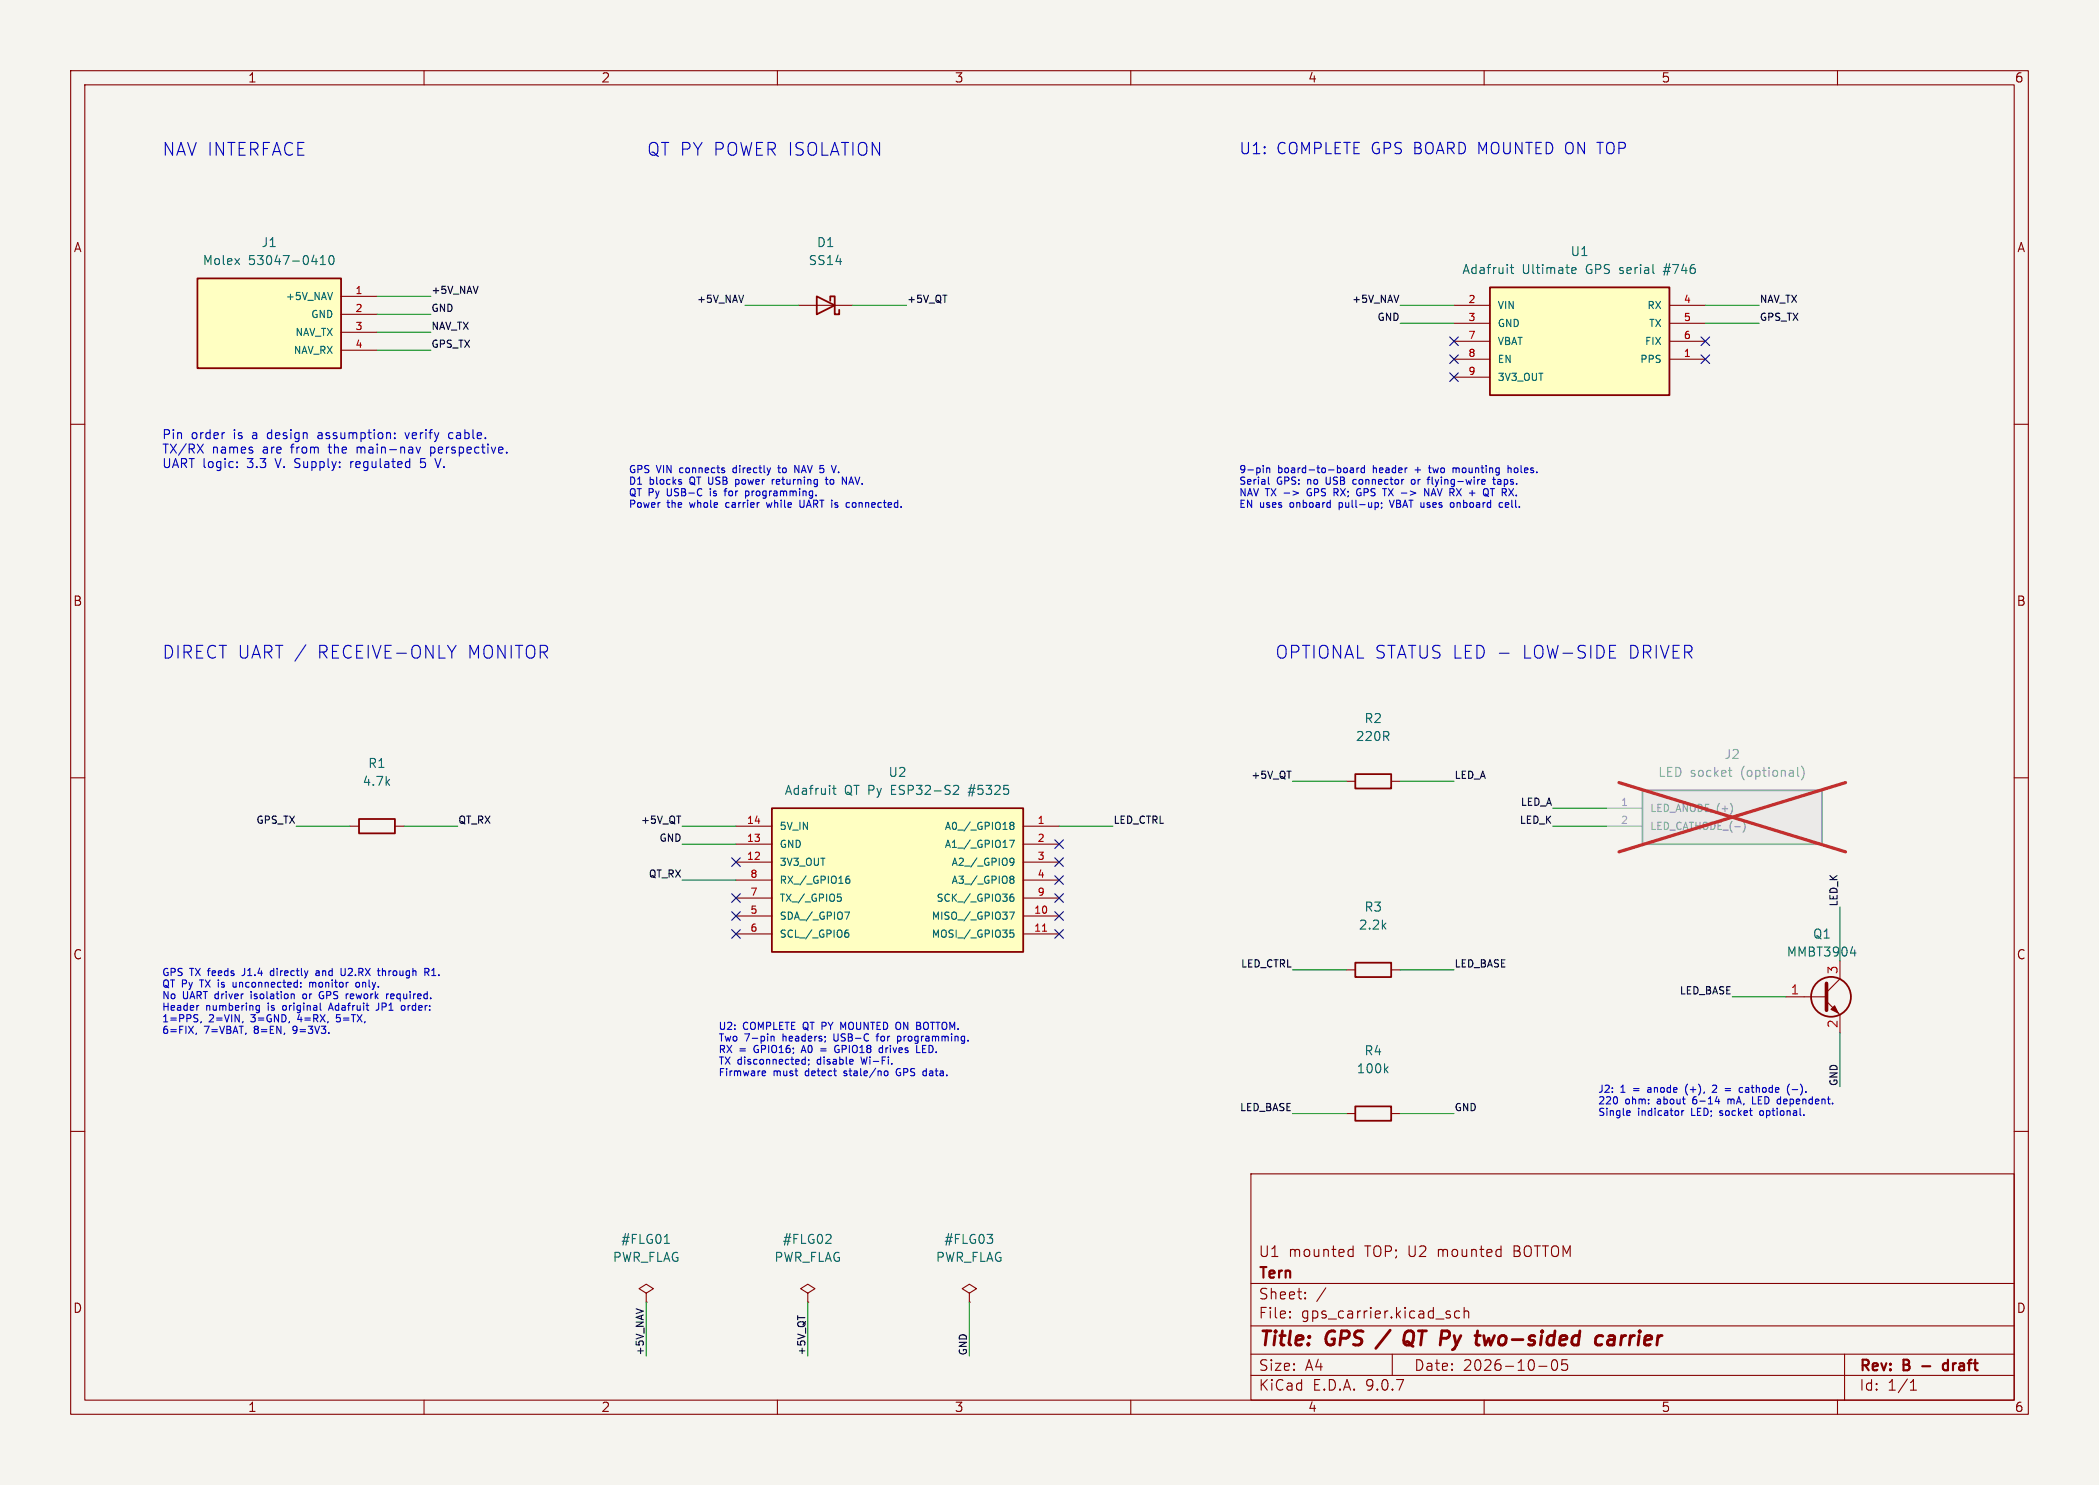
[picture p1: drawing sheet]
(kicad_sch (version 20250114) (generator "eeschema") (generator_version "9.0") (paper "A4")
(title_block (title "GPS / QT Py two-sided carrier") (date "2026-10-05") (rev "B - draft") (company "Tern") (comment 1 "U1 mounted TOP; U2 mounted BOTTOM"))
(lib_symbols (symbol "GPS_Carrier:GPS_Serial_746" (pin_names (offset 1.016)) (in_bom yes) (on_board yes)
(property "Reference" "U" (at 0 12.7 0) (effects (font (size 1.27 1.27))))
(property "Value" "GPS_Serial_746" (at 0 10.16 0) (effects (font (size 1.27 1.27))))
(property "Footprint" "" (at 0 0 0) (effects (font (size 1.27 1.27)) (hide yes)))
(property "Datasheet" "" (at 0 0 0) (effects (font (size 1.27 1.27)) (hide yes)))
(symbol "GPS_Serial_746_0_1" (rectangle (start -12.7 7.619999999999999) (end 12.7 -7.619999999999999) (stroke (width .254) (type default)) (fill (type background))))
(symbol "GPS_Serial_746_1_1"
(pin power_in line (at -17.78 5.08 0) (length 5.08) (name "VIN" (effects (font (size 1.016 1.016)))) (number "2" (effects (font (size 1.016 1.016)))))
(pin power_in line (at -17.78 2.54 0) (length 5.08) (name "GND" (effects (font (size 1.016 1.016)))) (number "3" (effects (font (size 1.016 1.016)))))
(pin power_in line (at -17.78 0.0 0) (length 5.08) (name "VBAT" (effects (font (size 1.016 1.016)))) (number "7" (effects (font (size 1.016 1.016)))))
(pin input line (at -17.78 -2.54 0) (length 5.08) (name "EN" (effects (font (size 1.016 1.016)))) (number "8" (effects (font (size 1.016 1.016)))))
(pin power_out line (at -17.78 -5.08 0) (length 5.08) (name "3V3_OUT" (effects (font (size 1.016 1.016)))) (number "9" (effects (font (size 1.016 1.016)))))
(pin input line (at 17.78 5.08 180) (length 5.08) (name "RX" (effects (font (size 1.016 1.016)))) (number "4" (effects (font (size 1.016 1.016)))))
(pin output line (at 17.78 2.54 180) (length 5.08) (name "TX" (effects (font (size 1.016 1.016)))) (number "5" (effects (font (size 1.016 1.016)))))
(pin output line (at 17.78 0.0 180) (length 5.08) (name "FIX" (effects (font (size 1.016 1.016)))) (number "6" (effects (font (size 1.016 1.016)))))
(pin output line (at 17.78 -2.54 180) (length 5.08) (name "PPS" (effects (font (size 1.016 1.016)))) (number "1" (effects (font (size 1.016 1.016)))))))
(symbol "GPS_Carrier:QT_Py_ESP32_S2" (pin_names (offset 1.016)) (in_bom yes) (on_board yes)
(property "Reference" "U" (at 0 15.24 0) (effects (font (size 1.27 1.27))))
(property "Value" "QT_Py_ESP32_S2" (at 0 12.7 0) (effects (font (size 1.27 1.27))))
(property "Footprint" "" (at 0 0 0) (effects (font (size 1.27 1.27)) (hide yes)))
(property "Datasheet" "" (at 0 0 0) (effects (font (size 1.27 1.27)) (hide yes)))
(symbol "QT_Py_ESP32_S2_0_1" (rectangle (start -17.78 10.16) (end 17.78 -10.16) (stroke (width .254) (type default)) (fill (type background))))
(symbol "QT_Py_ESP32_S2_1_1"
(pin power_in line (at -22.86 7.62 0) (length 5.08) (name "5V_IN" (effects (font (size 1.016 1.016)))) (number "14" (effects (font (size 1.016 1.016)))))
(pin power_in line (at -22.86 5.08 0) (length 5.08) (name "GND" (effects (font (size 1.016 1.016)))) (number "13" (effects (font (size 1.016 1.016)))))
(pin power_out line (at -22.86 2.54 0) (length 5.08) (name "3V3_OUT" (effects (font (size 1.016 1.016)))) (number "12" (effects (font (size 1.016 1.016)))))
(pin input line (at -22.86 0.0 0) (length 5.08) (name "RX / GPIO16" (effects (font (size 1.016 1.016)))) (number "8" (effects (font (size 1.016 1.016)))))
(pin output line (at -22.86 -2.54 0) (length 5.08) (name "TX / GPIO5" (effects (font (size 1.016 1.016)))) (number "7" (effects (font (size 1.016 1.016)))))
(pin bidirectional line (at -22.86 -5.079999999999999 0) (length 5.08) (name "SDA / GPIO7" (effects (font (size 1.016 1.016)))) (number "5" (effects (font (size 1.016 1.016)))))
(pin bidirectional line (at -22.86 -7.62 0) (length 5.08) (name "SCL / GPIO6" (effects (font (size 1.016 1.016)))) (number "6" (effects (font (size 1.016 1.016)))))
(pin bidirectional line (at 22.86 7.62 180) (length 5.08) (name "A0 / GPIO18" (effects (font (size 1.016 1.016)))) (number "1" (effects (font (size 1.016 1.016)))))
(pin bidirectional line (at 22.86 5.08 180) (length 5.08) (name "A1 / GPIO17" (effects (font (size 1.016 1.016)))) (number "2" (effects (font (size 1.016 1.016)))))
(pin bidirectional line (at 22.86 2.54 180) (length 5.08) (name "A2 / GPIO9" (effects (font (size 1.016 1.016)))) (number "3" (effects (font (size 1.016 1.016)))))
(pin bidirectional line (at 22.86 0.0 180) (length 5.08) (name "A3 / GPIO8" (effects (font (size 1.016 1.016)))) (number "4" (effects (font (size 1.016 1.016)))))
(pin bidirectional line (at 22.86 -2.54 180) (length 5.08) (name "SCK / GPIO36" (effects (font (size 1.016 1.016)))) (number "9" (effects (font (size 1.016 1.016)))))
(pin bidirectional line (at 22.86 -5.079999999999999 180) (length 5.08) (name "MISO / GPIO37" (effects (font (size 1.016 1.016)))) (number "10" (effects (font (size 1.016 1.016)))))
(pin bidirectional line (at 22.86 -7.62 180) (length 5.08) (name "MOSI / GPIO35" (effects (font (size 1.016 1.016)))) (number "11" (effects (font (size 1.016 1.016)))))))
(symbol "GPS_Carrier:NAV_PicoBlade_4" (pin_names (offset 1.016)) (in_bom yes) (on_board yes)
(property "Reference" "J" (at 0 11.43 0) (effects (font (size 1.27 1.27))))
(property "Value" "NAV_PicoBlade_4" (at 0 8.89 0) (effects (font (size 1.27 1.27))))
(property "Footprint" "" (at 0 0 0) (effects (font (size 1.27 1.27)) (hide yes)))
(property "Datasheet" "" (at 0 0 0) (effects (font (size 1.27 1.27)) (hide yes)))
(symbol "NAV_PicoBlade_4_0_1" (rectangle (start -10.16 6.35) (end 10.16 -6.35) (stroke (width .254) (type default)) (fill (type background))))
(symbol "NAV_PicoBlade_4_1_1"
(pin passive line (at 15.24 3.81 180) (length 5.08) (name "+5V_NAV" (effects (font (size 1.016 1.016)))) (number "1" (effects (font (size 1.016 1.016)))))
(pin passive line (at 15.24 1.27 180) (length 5.08) (name "GND" (effects (font (size 1.016 1.016)))) (number "2" (effects (font (size 1.016 1.016)))))
(pin passive line (at 15.24 -1.27 180) (length 5.08) (name "NAV_TX" (effects (font (size 1.016 1.016)))) (number "3" (effects (font (size 1.016 1.016)))))
(pin passive line (at 15.24 -3.81 180) (length 5.08) (name "NAV_RX" (effects (font (size 1.016 1.016)))) (number "4" (effects (font (size 1.016 1.016)))))))
(symbol "GPS_Carrier:LED_SOCKET" (pin_names (offset 1.016)) (in_bom yes) (on_board yes)
(property "Reference" "J" (at 0 8.89 0) (effects (font (size 1.27 1.27))))
(property "Value" "LED_SOCKET" (at 0 6.35 0) (effects (font (size 1.27 1.27))))
(property "Footprint" "" (at 0 0 0) (effects (font (size 1.27 1.27)) (hide yes)))
(property "Datasheet" "" (at 0 0 0) (effects (font (size 1.27 1.27)) (hide yes)))
(symbol "LED_SOCKET_0_1" (rectangle (start -12.7 3.81) (end 12.7 -3.81) (stroke (width .254) (type default)) (fill (type background))))
(symbol "LED_SOCKET_1_1"
(pin passive line (at -17.78 1.27 0) (length 5.08) (name "LED_ANODE (+)" (effects (font (size 1.016 1.016)))) (number "1" (effects (font (size 1.016 1.016)))))
(pin passive line (at -17.78 -1.27 0) (length 5.08) (name "LED_CATHODE (-)" (effects (font (size 1.016 1.016)))) (number "2" (effects (font (size 1.016 1.016)))))))
(symbol "GPS_Carrier:R"
  (pin_numbers (hide yes))
  (pin_names
   (offset 0))
  (exclude_from_sim no)
  (in_bom yes)
  (on_board yes)
  (property "Reference" "R" (at 2.032 0 90) (effects (font (size 1.27 1.27))))
  (property "Value" "R" (at 0 0 90) (effects (font (size 1.27 1.27))))
  (property "Footprint" "" (at -1.778 0 90) (effects (font (size 1.27 1.27)) (hide yes)))
  (property "Datasheet" "~" (at 0 0 0) (effects (font (size 1.27 1.27)) (hide yes)))
  (property "Description" "Resistor" (at 0 0 0) (effects (font (size 1.27 1.27)) (hide yes)))
  (symbol "R_0_1"
   (rectangle (start -1.016 -2.54) (end 1.016 2.54) (stroke (width 0.254) (type default)) (fill (type none))))
  (symbol "R_1_1"
   (pin passive line (at 0 3.81 270) (length 1.27) (name "~" (effects (font (size 1.27 1.27)))) (number "1" (effects (font (size 1.27 1.27)))))
   (pin passive line (at 0 -3.81 90) (length 1.27) (name "~" (effects (font (size 1.27 1.27)))) (number "2" (effects (font (size 1.27 1.27))))))
  (embedded_fonts no))
(symbol "GPS_Carrier:D_Schottky"
  (pin_numbers (hide yes))
  (pin_names
   (offset 1.016) (hide yes))
  (exclude_from_sim no)
  (in_bom yes)
  (on_board yes)
  (property "Reference" "D" (at 0 2.54 0) (effects (font (size 1.27 1.27))))
  (property "Value" "D_Schottky" (at 0 -2.54 0) (effects (font (size 1.27 1.27))))
  (property "Footprint" "" (at 0 0 0) (effects (font (size 1.27 1.27)) (hide yes)))
  (property "Datasheet" "~" (at 0 0 0) (effects (font (size 1.27 1.27)) (hide yes)))
  (property "Description" "Schottky diode" (at 0 0 0) (effects (font (size 1.27 1.27)) (hide yes)))
  (symbol "D_Schottky_0_1"
   (polyline (pts (xy -1.905 0.635) (xy -1.905 1.27) (xy -1.27 1.27) (xy -1.27 -1.27) (xy -0.635 -1.27) (xy -0.635 -0.635)) (stroke (width 0.254) (type default)) (fill (type none)))
   (polyline (pts (xy 1.27 1.27) (xy 1.27 -1.27) (xy -1.27 0) (xy 1.27 1.27)) (stroke (width 0.254) (type default)) (fill (type none)))
   (polyline (pts (xy 1.27 0) (xy -1.27 0)) (stroke (width 0) (type default)) (fill (type none))))
  (symbol "D_Schottky_1_1"
   (pin passive line (at -3.81 0 0) (length 2.54) (name "K" (effects (font (size 1.27 1.27)))) (number "1" (effects (font (size 1.27 1.27)))))
   (pin passive line (at 3.81 0 180) (length 2.54) (name "A" (effects (font (size 1.27 1.27)))) (number "2" (effects (font (size 1.27 1.27))))))
  (embedded_fonts no))
(symbol "GPS_Carrier:MMBT3904"
  (pin_names
   (offset 0) (hide yes))
  (exclude_from_sim no)
  (in_bom yes)
  (on_board yes)
  (property "Reference" "Q" (at 5.08 1.27 0) (effects (font (size 1.27 1.27)) (justify left)))
  (property "Value" "MMBT3904" (at 5.08 -1.27 0) (effects (font (size 1.27 1.27)) (justify left)))
  (property "Footprint" "" (at 5.08 2.54 0) (effects (font (size 1.27 1.27)) (hide yes)))
  (property "Datasheet" "~" (at 0 0 0) (effects (font (size 1.27 1.27)) (hide yes)))
  (property "Description" "NPN transistor, base/emitter/collector" (at 0 0 0) (effects (font (size 1.27 1.27)) (hide yes)))
  (property "Sim.Device" "NPN" (at 0 0 0) (effects (font (size 1.27 1.27)) (hide yes)))
  (property "Sim.Pins" "1=B 2=E 3=C" (at 0 0 0) (effects (font (size 1.27 1.27)) (hide yes)))
  (symbol "MMBT3904_0_1"
   (polyline (pts (xy -2.54 0) (xy 0.635 0)) (stroke (width 0) (type default)) (fill (type none)))
   (polyline (pts (xy 0.635 1.905) (xy 0.635 -1.905)) (stroke (width 0.508) (type default)) (fill (type none)))
   (circle (center 1.27 0) (radius 2.8194) (stroke (width 0.254) (type default)) (fill (type none))))
  (symbol "MMBT3904_1_1"
   (polyline (pts (xy 0.635 0.635) (xy 2.54 2.54)) (stroke (width 0) (type default)) (fill (type none)))
   (polyline (pts (xy 0.635 -0.635) (xy 2.54 -2.54)) (stroke (width 0) (type default)) (fill (type none)))
   (polyline (pts (xy 1.27 -1.778) (xy 1.778 -1.27) (xy 2.286 -2.286) (xy 1.27 -1.778)) (stroke (width 0) (type default)) (fill (type outline)))
   (pin input line (at -5.08 0 0) (length 2.54) (name "B" (effects (font (size 1.27 1.27)))) (number "1" (effects (font (size 1.27 1.27)))))
   (pin passive line (at 2.54 5.08 270) (length 2.54) (name "C" (effects (font (size 1.27 1.27)))) (number "3" (effects (font (size 1.27 1.27)))))
   (pin passive line (at 2.54 -5.08 90) (length 2.54) (name "E" (effects (font (size 1.27 1.27)))) (number "2" (effects (font (size 1.27 1.27))))))
  (embedded_fonts no))
(symbol "GPS_Carrier:PWR_FLAG"
  (power)
  (pin_numbers (hide yes))
  (pin_names
   (offset 0) (hide yes))
  (exclude_from_sim no)
  (in_bom yes)
  (on_board yes)
  (property "Reference" "#FLG" (at 0 1.905 0) (effects (font (size 1.27 1.27)) (hide yes)))
  (property "Value" "PWR_FLAG" (at 0 3.81 0) (effects (font (size 1.27 1.27))))
  (property "Footprint" "" (at 0 0 0) (effects (font (size 1.27 1.27)) (hide yes)))
  (property "Datasheet" "~" (at 0 0 0) (effects (font (size 1.27 1.27)) (hide yes)))
  (property "Description" "Special symbol for telling ERC where power comes from" (at 0 0 0) (effects (font (size 1.27 1.27)) (hide yes)))
  (symbol "PWR_FLAG_0_0"
   (pin power_out line (at 0 0 90) (length 0) (name "~" (effects (font (size 1.27 1.27)))) (number "1" (effects (font (size 1.27 1.27))))))
  (symbol "PWR_FLAG_0_1"
   (polyline (pts (xy 0 0) (xy 0 1.27) (xy -1.016 1.905) (xy 0 2.54) (xy 1.016 1.905) (xy 0 1.27)) (stroke (width 0) (type default)) (fill (type none))))
  (embedded_fonts no)))
(text "NAV INTERFACE" (at 22.86 20.32 0) (effects (font (size 1.8 1.8)) (justify left top)))
(symbol (lib_id "GPS_Carrier:NAV_PicoBlade_4") (at 38.1 45.72 0) (unit 1) (in_bom yes) (on_board yes) (dnp no) (property "Reference" "J1" (at 38.1 34.29 0) (effects (font (size 1.27 1.27))))
(property "Value" "Molex 53047-0410" (at 38.1 36.83 0) (effects (font (size 1.27 1.27))))
(property "Footprint" "GPS_Carrier:Molex_PicoBlade_53047-0410_1x04_P1.25mm_Vertical" (at 38.1 45.72 0) (effects (font (size 1.27 1.27)) (hide yes)))
(property "Datasheet" "" (at 38.1 45.72 0) (effects (font (size 1.27 1.27)) (hide yes)))(pin "1") (pin "2") (pin "3") (pin "4"))
(wire (pts (xy 53.34 41.91) (xy 60.96 41.91)) (stroke (width 0) (type default)))
(label "+5V_NAV" (at 60.96 41.91 0) (effects (font (size 1.016 1.016)) (justify left bottom)))
(wire (pts (xy 53.34 44.45) (xy 60.96 44.45)) (stroke (width 0) (type default)))
(label "GND" (at 60.96 44.45 0) (effects (font (size 1.016 1.016)) (justify left bottom)))
(wire (pts (xy 53.34 46.99) (xy 60.96 46.99)) (stroke (width 0) (type default)))
(label "NAV_TX" (at 60.96 46.99 0) (effects (font (size 1.016 1.016)) (justify left bottom)))
(wire (pts (xy 53.34 49.53) (xy 60.96 49.53)) (stroke (width 0) (type default)))
(label "GPS_TX" (at 60.96 49.53 0) (effects (font (size 1.016 1.016)) (justify left bottom)))
(text "Pin order is a design assumption: verify cable.\nTX/RX names are from the main-nav perspective.\nUART logic: 3.3 V. Supply: regulated 5 V." (at 22.86 60.96 0) (effects (font (size 1.27 1.27)) (justify left top)))
(text "QT PY POWER ISOLATION" (at 91.44 20.32 0) (effects (font (size 1.8 1.8)) (justify left top)))
(symbol (lib_id "GPS_Carrier:D_Schottky") (at 116.84 43.18 180) (unit 1) (in_bom yes) (on_board yes) (dnp no) (property "Reference" "D1" (at 116.84 34.29 0) (effects (font (size 1.27 1.27))))
(property "Value" "SS14" (at 116.84 36.83 0) (effects (font (size 1.27 1.27))))
(property "Footprint" "GPS_Carrier:D_SOD-123" (at 116.84 43.18 0) (effects (font (size 1.27 1.27)) (hide yes)))
(property "Datasheet" "" (at 116.84 43.18 0) (effects (font (size 1.27 1.27)) (hide yes)))(pin "1") (pin "2"))
(wire (pts (xy 120.65 43.18) (xy 128.27 43.18)) (stroke (width 0) (type default)))
(label "+5V_QT" (at 128.27 43.18 0) (effects (font (size 1.016 1.016)) (justify left bottom)))
(wire (pts (xy 113.03 43.18) (xy 105.41 43.18)) (stroke (width 0) (type default)))
(label "+5V_NAV" (at 105.41 43.18 0) (effects (font (size 1.016 1.016)) (justify right bottom)))
(text "GPS VIN connects directly to NAV 5 V.\nD1 blocks QT USB power returning to NAV.\nQT Py USB-C is for programming.\nPower the whole carrier while UART is connected." (at 88.9 66.04 0) (effects (font (size 1.016 1.016)) (justify left top)))
(text "U1: COMPLETE GPS BOARD MOUNTED ON TOP" (at 175.26 20.32 0) (effects (font (size 1.6 1.6)) (justify left top)))
(symbol (lib_id "GPS_Carrier:GPS_Serial_746") (at 223.52 48.26 0) (unit 1) (in_bom yes) (on_board yes) (dnp no) (property "Reference" "U1" (at 223.52 35.56 0) (effects (font (size 1.27 1.27))))
(property "Value" "Adafruit Ultimate GPS serial #746" (at 223.52 38.1 0) (effects (font (size 1.27 1.27))))
(property "Footprint" "GPS_Carrier:Adafruit_Ultimate_GPS_Serial_746_THT_Raised" (at 223.52 48.26 0) (effects (font (size 1.27 1.27)) (hide yes)))
(property "Datasheet" "" (at 223.52 48.26 0) (effects (font (size 1.27 1.27)) (hide yes)))(pin "2") (pin "3") (pin "7") (pin "8") (pin "9") (pin "4") (pin "5") (pin "6") (pin "1"))
(wire (pts (xy 205.74 43.18) (xy 198.12 43.18)) (stroke (width 0) (type default)))
(label "+5V_NAV" (at 198.12 43.18 0) (effects (font (size 1.016 1.016)) (justify right bottom)))
(wire (pts (xy 205.74 45.72) (xy 198.12 45.72)) (stroke (width 0) (type default)))
(label "GND" (at 198.12 45.72 0) (effects (font (size 1.016 1.016)) (justify right bottom)))
(no_connect (at 205.74 48.26))
(no_connect (at 205.74 50.8))
(no_connect (at 205.74 53.34))
(wire (pts (xy 241.3 43.18) (xy 248.92 43.18)) (stroke (width 0) (type default)))
(label "NAV_TX" (at 248.92 43.18 0) (effects (font (size 1.016 1.016)) (justify left bottom)))
(wire (pts (xy 241.3 45.72) (xy 248.92 45.72)) (stroke (width 0) (type default)))
(label "GPS_TX" (at 248.92 45.72 0) (effects (font (size 1.016 1.016)) (justify left bottom)))
(no_connect (at 241.3 48.26))
(no_connect (at 241.3 50.8))
(text "9-pin board-to-board header + two mounting holes.\nSerial GPS: no USB connector or flying-wire taps.\nNAV TX -> GPS RX; GPS TX -> NAV RX + QT RX.\nEN uses onboard pull-up; VBAT uses onboard cell." (at 175.26 66.04 0) (effects (font (size 1.016 1.016)) (justify left top)))
(text "DIRECT UART / RECEIVE-ONLY MONITOR" (at 22.86 91.44 0) (effects (font (size 1.8 1.8)) (justify left top)))
(symbol (lib_id "GPS_Carrier:R") (at 53.34 116.84 90) (unit 1) (in_bom yes) (on_board yes) (dnp no) (property "Reference" "R1" (at 53.34 107.95 90) (effects (font (size 1.27 1.27))))
(property "Value" "4.7k" (at 53.34 110.49 90) (effects (font (size 1.27 1.27))))
(property "Footprint" "GPS_Carrier:R_0603_1608Metric" (at 53.34 116.84 0) (effects (font (size 1.27 1.27)) (hide yes)))
(property "Datasheet" "" (at 53.34 116.84 0) (effects (font (size 1.27 1.27)) (hide yes)))(pin "1") (pin "2"))
(wire (pts (xy 49.53 116.84) (xy 41.91 116.84)) (stroke (width 0) (type default)))
(label "GPS_TX" (at 41.91 116.84 0) (effects (font (size 1.016 1.016)) (justify right bottom)))
(wire (pts (xy 57.15 116.84) (xy 64.77 116.84)) (stroke (width 0) (type default)))
(label "QT_RX" (at 64.77 116.84 0) (effects (font (size 1.016 1.016)) (justify left bottom)))
(text "GPS TX feeds J1.4 directly and U2.RX through R1.\nQT Py TX is unconnected: monitor only.\nNo UART driver isolation or GPS rework required.\nHeader numbering is original Adafruit JP1 order:\n1=PPS, 2=VIN, 3=GND, 4=RX, 5=TX,\n6=FIX, 7=VBAT, 8=EN, 9=3V3." (at 22.86 137.16 0) (effects (font (size 1.016 1.016)) (justify left top)))
(symbol (lib_id "GPS_Carrier:QT_Py_ESP32_S2") (at 127 124.46 0) (unit 1) (in_bom yes) (on_board yes) (dnp no) (property "Reference" "U2" (at 127 109.22 0) (effects (font (size 1.27 1.27))))
(property "Value" "Adafruit QT Py ESP32-S2 #5325" (at 127 111.75999999999999 0) (effects (font (size 1.27 1.27))))
(property "Footprint" "GPS_Carrier:Adafruit_QT_Py_ESP32_S2_THT" (at 127 124.46 0) (effects (font (size 1.27 1.27)) (hide yes)))
(property "Datasheet" "" (at 127 124.46 0) (effects (font (size 1.27 1.27)) (hide yes)))(pin "14") (pin "13") (pin "12") (pin "8") (pin "7") (pin "5") (pin "6") (pin "1") (pin "2") (pin "3") (pin "4") (pin "9") (pin "10") (pin "11"))
(wire (pts (xy 104.14 116.84) (xy 96.52 116.84)) (stroke (width 0) (type default)))
(label "+5V_QT" (at 96.52 116.84 0) (effects (font (size 1.016 1.016)) (justify right bottom)))
(wire (pts (xy 104.14 119.38) (xy 96.52 119.38)) (stroke (width 0) (type default)))
(label "GND" (at 96.52 119.38 0) (effects (font (size 1.016 1.016)) (justify right bottom)))
(no_connect (at 104.14 121.92))
(wire (pts (xy 104.14 124.46) (xy 96.52 124.46)) (stroke (width 0) (type default)))
(label "QT_RX" (at 96.52 124.46 0) (effects (font (size 1.016 1.016)) (justify right bottom)))
(no_connect (at 104.14 127.0))
(no_connect (at 104.14 129.54))
(no_connect (at 104.14 132.08))
(wire (pts (xy 149.86 116.84) (xy 157.48 116.84)) (stroke (width 0) (type default)))
(label "LED_CTRL" (at 157.48 116.84 0) (effects (font (size 1.016 1.016)) (justify left bottom)))
(no_connect (at 149.86 119.38))
(no_connect (at 149.86 121.92))
(no_connect (at 149.86 124.46))
(no_connect (at 149.86 127.0))
(no_connect (at 149.86 129.54))
(no_connect (at 149.86 132.08))
(text "U2: COMPLETE QT PY MOUNTED ON BOTTOM.\nTwo 7-pin headers; USB-C for programming.\nRX = GPIO16; A0 = GPIO18 drives LED.\nTX disconnected; disable Wi-Fi.\nFirmware must detect stale/no GPS data." (at 101.6 144.78 0) (effects (font (size 1.016 1.016)) (justify left top)))
(text "OPTIONAL STATUS LED - LOW-SIDE DRIVER" (at 180.34 91.44 0) (effects (font (size 1.8 1.8)) (justify left top)))
(symbol (lib_id "GPS_Carrier:R") (at 194.31 110.49 90) (unit 1) (in_bom yes) (on_board yes) (dnp no) (property "Reference" "R2" (at 194.31 101.6 90) (effects (font (size 1.27 1.27))))
(property "Value" "220R" (at 194.31 104.13999999999999 90) (effects (font (size 1.27 1.27))))
(property "Footprint" "GPS_Carrier:R_0603_1608Metric" (at 194.31 110.49 0) (effects (font (size 1.27 1.27)) (hide yes)))
(property "Datasheet" "" (at 194.31 110.49 0) (effects (font (size 1.27 1.27)) (hide yes)))(pin "1") (pin "2"))
(wire (pts (xy 190.5 110.49) (xy 182.88 110.49)) (stroke (width 0) (type default)))
(label "+5V_QT" (at 182.88 110.49 0) (effects (font (size 1.016 1.016)) (justify right bottom)))
(wire (pts (xy 198.12 110.49) (xy 205.74 110.49)) (stroke (width 0) (type default)))
(label "LED_A" (at 205.74 110.49 0) (effects (font (size 1.016 1.016)) (justify left bottom)))
(symbol (lib_id "GPS_Carrier:LED_SOCKET") (at 245.11 115.57 0) (unit 1) (in_bom yes) (on_board yes) (dnp yes) (property "Reference" "J2" (at 245.11 106.67999999999999 0) (effects (font (size 1.27 1.27))))
(property "Value" "LED socket (optional)" (at 245.11 109.21999999999998 0) (effects (font (size 1.27 1.27))))
(property "Footprint" "GPS_Carrier:PinSocket_1x02_P2.54mm_Vertical" (at 245.11 115.57 0) (effects (font (size 1.27 1.27)) (hide yes)))
(property "Datasheet" "" (at 245.11 115.57 0) (effects (font (size 1.27 1.27)) (hide yes)))(pin "1") (pin "2"))
(wire (pts (xy 227.33 114.3) (xy 219.71 114.3)) (stroke (width 0) (type default)))
(label "LED_A" (at 219.71 114.3 0) (effects (font (size 1.016 1.016)) (justify right bottom)))
(wire (pts (xy 227.33 116.84) (xy 219.71 116.84)) (stroke (width 0) (type default)))
(label "LED_K" (at 219.71 116.84 0) (effects (font (size 1.016 1.016)) (justify right bottom)))
(symbol (lib_id "GPS_Carrier:R") (at 194.31 137.16 90) (unit 1) (in_bom yes) (on_board yes) (dnp no) (property "Reference" "R3" (at 194.31 128.26999999999998 90) (effects (font (size 1.27 1.27))))
(property "Value" "2.2k" (at 194.31 130.81 90) (effects (font (size 1.27 1.27))))
(property "Footprint" "GPS_Carrier:R_0603_1608Metric" (at 194.31 137.16 0) (effects (font (size 1.27 1.27)) (hide yes)))
(property "Datasheet" "" (at 194.31 137.16 0) (effects (font (size 1.27 1.27)) (hide yes)))(pin "1") (pin "2"))
(wire (pts (xy 190.5 137.16) (xy 182.88 137.16)) (stroke (width 0) (type default)))
(label "LED_CTRL" (at 182.88 137.16 0) (effects (font (size 1.016 1.016)) (justify right bottom)))
(wire (pts (xy 198.12 137.16) (xy 205.74 137.16)) (stroke (width 0) (type default)))
(label "LED_BASE" (at 205.74 137.16 0) (effects (font (size 1.016 1.016)) (justify left bottom)))
(symbol (lib_id "GPS_Carrier:MMBT3904") (at 257.81 140.97 0) (unit 1) (in_bom yes) (on_board yes) (dnp no) (property "Reference" "Q1" (at 257.81 132.07999999999998 0) (effects (font (size 1.27 1.27))))
(property "Value" "MMBT3904" (at 257.81 134.62 0) (effects (font (size 1.27 1.27))))
(property "Footprint" "GPS_Carrier:SOT-23" (at 257.81 140.97 0) (effects (font (size 1.27 1.27)) (hide yes)))
(property "Datasheet" "" (at 257.81 140.97 0) (effects (font (size 1.27 1.27)) (hide yes)))(pin "1") (pin "3") (pin "2"))
(wire (pts (xy 252.73 140.97) (xy 245.11 140.97)) (stroke (width 0) (type default)))
(label "LED_BASE" (at 245.11 140.97 0) (effects (font (size 1.016 1.016)) (justify right bottom)))
(wire (pts (xy 260.35 135.89) (xy 260.35 128.27)) (stroke (width 0) (type default)))
(label "LED_K" (at 260.35 128.27 90) (effects (font (size 1.016 1.016)) (justify left bottom)))
(wire (pts (xy 260.35 146.05) (xy 260.35 153.67)) (stroke (width 0) (type default)))
(label "GND" (at 260.35 153.67 90) (effects (font (size 1.016 1.016)) (justify left bottom)))
(symbol (lib_id "GPS_Carrier:R") (at 194.31 157.48 90) (unit 1) (in_bom yes) (on_board yes) (dnp no) (property "Reference" "R4" (at 194.31 148.58999999999997 90) (effects (font (size 1.27 1.27))))
(property "Value" "100k" (at 194.31 151.13 90) (effects (font (size 1.27 1.27))))
(property "Footprint" "GPS_Carrier:R_0603_1608Metric" (at 194.31 157.48 0) (effects (font (size 1.27 1.27)) (hide yes)))
(property "Datasheet" "" (at 194.31 157.48 0) (effects (font (size 1.27 1.27)) (hide yes)))(pin "1") (pin "2"))
(wire (pts (xy 190.5 157.48) (xy 182.88 157.48)) (stroke (width 0) (type default)))
(label "LED_BASE" (at 182.88 157.48 0) (effects (font (size 1.016 1.016)) (justify right bottom)))
(wire (pts (xy 198.12 157.48) (xy 205.74 157.48)) (stroke (width 0) (type default)))
(label "GND" (at 205.74 157.48 0) (effects (font (size 1.016 1.016)) (justify left bottom)))
(text "J2: 1 = anode (+), 2 = cathode (-).\n220 ohm: about 6-14 mA, LED dependent.\nSingle indicator LED; socket optional." (at 226.06 153.67 0) (effects (font (size 1.016 1.016)) (justify left top)))
(symbol (lib_id "GPS_Carrier:PWR_FLAG") (at 91.44 184.15 0) (unit 1) (in_bom no) (on_board no) (dnp no) (property "Reference" "#FLG01" (at 91.44 175.26 0) (effects (font (size 1.27 1.27))))
(property "Value" "PWR_FLAG" (at 91.44 177.8 0) (effects (font (size 1.27 1.27))))
(property "Footprint" "" (at 91.44 184.15 0) (effects (font (size 1.27 1.27)) (hide yes)))
(property "Datasheet" "" (at 91.44 184.15 0) (effects (font (size 1.27 1.27)) (hide yes)))(pin "1"))
(wire (pts (xy 91.44 184.15) (xy 91.44 191.77)) (stroke (width 0) (type default)))
(label "+5V_NAV" (at 91.44 191.77 90) (effects (font (size 1.016 1.016)) (justify left bottom)))
(symbol (lib_id "GPS_Carrier:PWR_FLAG") (at 114.3 184.15 0) (unit 1) (in_bom no) (on_board no) (dnp no) (property "Reference" "#FLG02" (at 114.3 175.26 0) (effects (font (size 1.27 1.27))))
(property "Value" "PWR_FLAG" (at 114.3 177.8 0) (effects (font (size 1.27 1.27))))
(property "Footprint" "" (at 114.3 184.15 0) (effects (font (size 1.27 1.27)) (hide yes)))
(property "Datasheet" "" (at 114.3 184.15 0) (effects (font (size 1.27 1.27)) (hide yes)))(pin "1"))
(wire (pts (xy 114.3 184.15) (xy 114.3 191.77)) (stroke (width 0) (type default)))
(label "+5V_QT" (at 114.3 191.77 90) (effects (font (size 1.016 1.016)) (justify left bottom)))
(symbol (lib_id "GPS_Carrier:PWR_FLAG") (at 137.16 184.15 0) (unit 1) (in_bom no) (on_board no) (dnp no) (property "Reference" "#FLG03" (at 137.16 175.26 0) (effects (font (size 1.27 1.27))))
(property "Value" "PWR_FLAG" (at 137.16 177.8 0) (effects (font (size 1.27 1.27))))
(property "Footprint" "" (at 137.16 184.15 0) (effects (font (size 1.27 1.27)) (hide yes)))
(property "Datasheet" "" (at 137.16 184.15 0) (effects (font (size 1.27 1.27)) (hide yes)))(pin "1"))
(wire (pts (xy 137.16 184.15) (xy 137.16 191.77)) (stroke (width 0) (type default)))
(label "GND" (at 137.16 191.77 90) (effects (font (size 1.016 1.016)) (justify left bottom)))
(sheet_instances (path "" (page "1"))))
